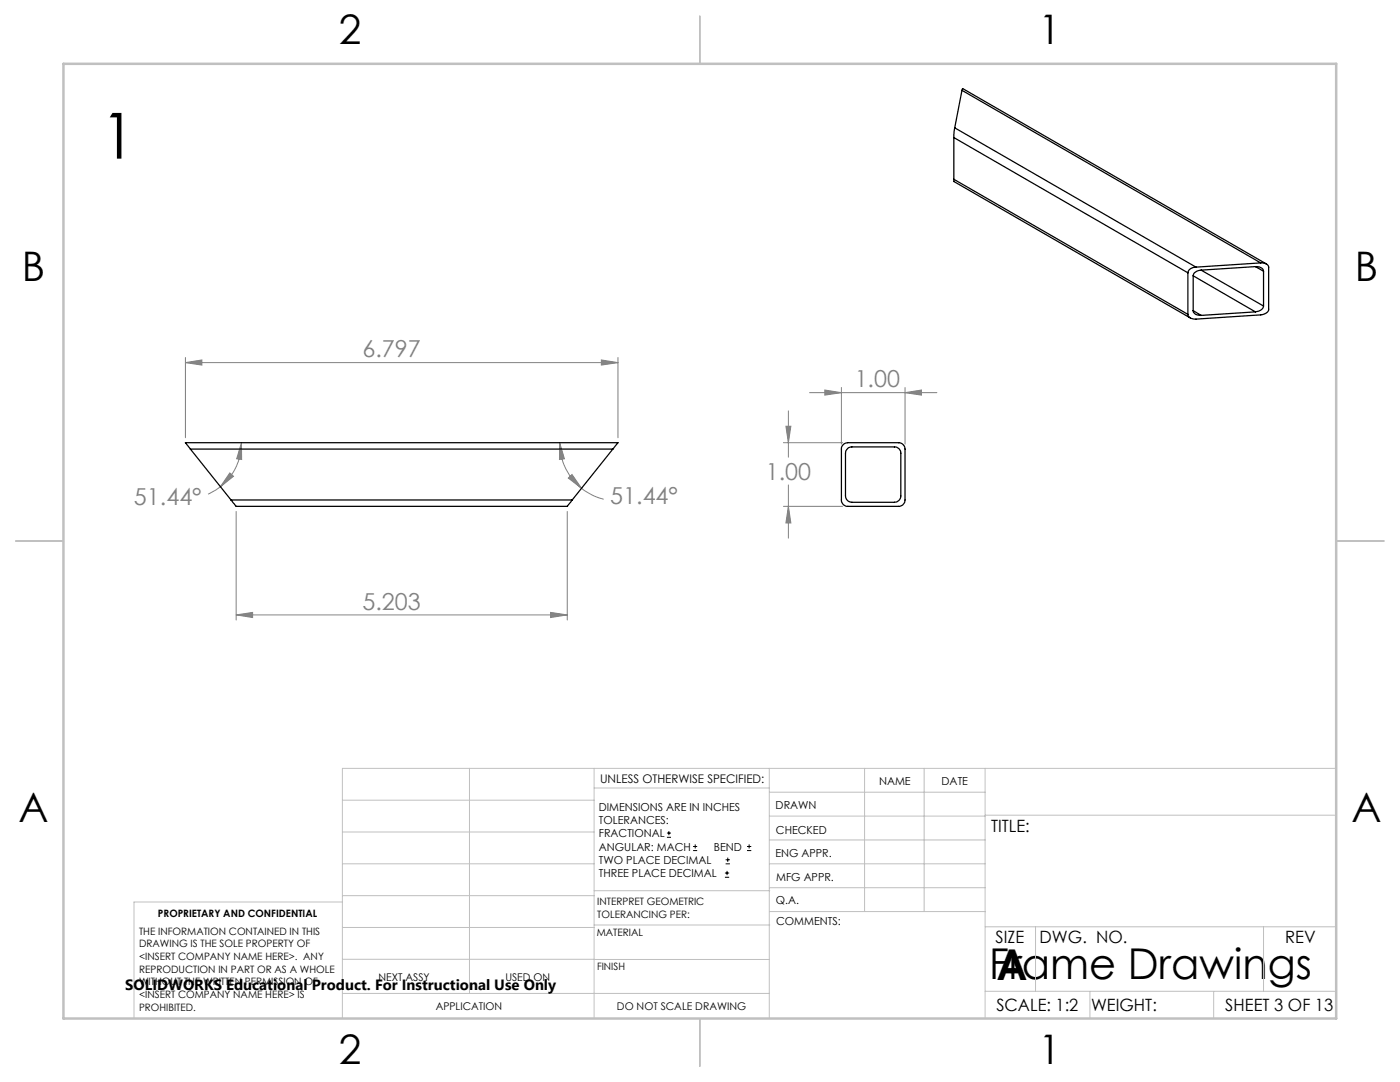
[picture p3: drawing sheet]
<svg xmlns="http://www.w3.org/2000/svg" width="279mm" height="216mm" viewBox="0 0 279 216" stroke-linecap="round" stroke-linejoin="round" font-family="sans-serif">
<g fill="none" stroke="#000" stroke-width=".2">
<path d="M133.1 167.1h.8M133.1 166.2h.8M133.5 165.8v.9M138.3 169.7h.8M138.3 168.9h.8M138.7 168.5v.8M144.7 175h.8M144.7 174.2h.8M144.8 172.4h.9M144.8 171.6h.9M145.1 173.8v.8M145.2 171.1v.9"/>
<path d="M149.1 169.7h.8M149.1 168.9h.8M149.5 168.5v.8"/>
</g>
<g fill="none" stroke="#808080" stroke-width=".2">
<path d="M37 72.4l3.3-.6v1zM37 71.3v16M37 72.4h86.3M120 71.8l3.3 .6-3.3 .4zM123.3 71.3v16M161.6 78.4h25.4M164.6 77.8l3.3 .6-3.3 .4zM167.9 77.3v11.3M180.6 78.4l3.3-.6v1zM180.6 77.3v11.3M44 97.1l-2.5 1.5M45.9 94.4l.7 .6-2.6 2.1z"/>
<path d="M48.2 88.3v3.4l-1-.2zM48.2 88.3a11.1 11.1 0 0 1-4.2 8.8M111.7 88.3l.9 3.2-.9 .2zM111.7 88.3a11.7 11.7 0 0 0 4.4 9.1M113.4 95.4l.8-.7 1.9 2.7zM116.1 97.4a11.8 11.8 0 0 0 4.4 2.2M156.4 88.3h11.8M156.8 85.1h1l-.5 3.2zM157.3 82v9.2M157.3 96.8v10.6M47.1 102.1v21.6M113.2 102.1v21.6"/>
<path d="M156.4 101h11.8M157.3 101l.5 3.4h-1zM47.1 122.7l3.3-.5v1zM47.1 122.7h66.1M109.9 122.2l3.3 .5-3.3 .5z"/>
</g>
<g fill="none" stroke="#c0c0c0" stroke-width=".2">
<path d="M68.3 159.7h50.3M93.7 153.3v44.9M118.6 153.3v49.9M118.6 157.2h34.9M153.5 153.3v49.9M153.5 158.1h43.1M172.5 153.3v28.6M184.4 153.3v28.6M196.6 153.3v49.9M266.7 153.3h-198.4v49.9M68.3 178.7h50.3M68.3 172.4h50.3"/>
<path d="M68.3 166h50.3M68.3 180h-41.6v23.2M118.6 177.7h35M153.5 167.6h43.1M153.5 162.8h43.1M153.5 172.4h43.1M153.5 177.1h43.1M196.6 162.7h70.1M68.3 198.2h85.2M68.3 191.4l85.2 .1M68.3 185.1h50.3M118.6 184.6h35"/>
<path d="M153.6 181.9h43M196.6 197.8h70.1M196.6 184.9h70.1M206.7 184.9v12.9M217.5 197.8v5.4M242.2 197.8v5.4M252.2 184.9v12.9"/>
</g>
<path d="M139.7 3.2v9.5M3.1 107.9h9.6M266.7 107.9h9.5M139.7 203.2v9.6" fill="none" stroke="#c0c0c0" stroke-width=".25"/>
<path d="M12.7 12.7h254v190.5h-254z" fill="none" stroke="#c0c0c0" stroke-width=".5"/>
<g fill="#808080">
<path d="M120 71.8l3.3 .6-3.3 .4zM37 72.4l3.3-.6v1zM109.9 122.2l3.3 .5-3.3 .5zM47.1 122.7l3.3-.5v1z"/>
<path d="M45.9 94.4l.7 .6-2.6 2.1zM48.2 88.3v3.4l-1-.2zM111.7 88.3l.9 3.2-.9 .2zM113.4 95.4l.8-.7 1.9 2.7zM156.8 85.1h1l-.5 3.2zM157.3 101l.5 3.4h-1z"/>
<path d="M164.6 77.8l3.3 .6-3.3 .4zM180.6 78.4l3.3-.6v1z"/>
</g>
<g fill="none" stroke="#000" stroke-width=".25">
<path d="M192 18l.1-.3 60.6 35M192 18l-1.5 7.5M192 18l59.6 34.5M190.4 35.8v.4l47.1 27.2M190.4 27.4l46.7 27M190.4 27.4v8.4M190.4 35.8l46.7 26.9M190.5 25.5l-.1 1.9M190.5 25.5l48.2 27.8M237.1 54.4v8.3M238.1 55v7M238.1 55l12.4 7.2"/>
<path d="M238.7 53.3a1.5 1.5 0 0 0-1.6 1.1M239.7 53.9a1.54 1.54 0 0 0-1.6 1.1M239.7 53.9l12.5 7.2M250.5 53.2a1.41 1.41 0 0 1 1.7 .9M250.5 53.2l-10.8 .7M250.5 53.2l1.7 .9M251.6 52.5a1.27 1.27 0 0 1 1.6 .9v8.3a1.44 1.44 0 0 1-1.6 1.1l-12.9 .9a1.34 1.34 0 0 1-1.6-1M251.6 52.5l-12.9 .8M252.2 54.1v7M238.1 62a1.28 1.28 0 0 0 1.6 .9M238.1 62l1.6 .9M250.5 62.2l-10.8 .7"/>
<path d="M252.2 61.1a1.6 1.6 0 0 1-1.7 1.1M38 89.6l-1-1.3h86.3l-1 1.3M38 89.6l8.1 10.2M38 89.6h84.3M46.1 99.8l1 1.2h66.1l1-1.2M46.1 99.8h68.1M122.3 89.6l-8.1 10.2M168.3 88.7l.9-.4h10.2a1.32 1.32 0 0 1 1.2 1.3v10.2a1.32 1.32 0 0 1-1.2 1.2h-10.2a1.25 1.25 0 0 1-1.3-1.2v-10.4zM169.2 89.5l.6-.3h8.7a1.21 1.21 0 0 1 1.3 1.3v8.5a1.25 1.25 0 0 1-1.3 1.2h-8.5a1.33 1.33 0 0 1-1.3-1.2v-8.5l.1-.5z"/>
</g>
<text font-size="12.7" x="20.1" y="31.7">1</text>
<g font-size="8.5">
<text x="197.4" y="195.4">Frame Drawings</text>
<text x="198.9" y="195.5">A</text>
</g>
<g font-size="8.1">
<text x="67.6" y="8.9">2</text>
<text x="207.3" y="8.9">1</text>
<text x="4.4" y="56.2">B</text>
<text x="270.4" y="56.2">B</text>
<text x="3.7" y="164.1">A</text>
<text x="269.7" y="164.1">A</text>
<text x="67.6" y="212.4">2</text>
<text x="207.3" y="212.4">1</text>
</g>
<g font-size="4.7" fill="#808080">
<text x="72.3" y="71.3">6.797</text>
<text x="170.6" y="77.3">1.00</text>
<text x="152.8" y="95.8">1.00</text>
<text x="26.7" y="100.7">51.44°</text>
<text x="121.8" y="100.5">51.44°</text>
<text x="72.3" y="121.7">5.203</text>
</g>
<g font-size="3.4">
<text x="197.8" y="166">TITLE:</text>
<text x="198.7" y="188.1">SIZE</text>
<text x="207.5" y="188.1">DWG. NO.</text>
<text x="256.5" y="188.2">REV</text>
<text x="198.8" y="201.7">SCALE: 1:2</text>
<text x="217.7" y="201.8">WEIGHT:</text>
<text x="244.5" y="201.7">SHEET 3 OF 13</text>
</g>
<text font-size="3" x="25" y="197.6">SOLIDWORKS Educational Product. For Instructional Use Only</text>
<text font-size="2.4" x="119.8" y="156.2">UNLESS OTHERWISE SPECIFIED:</text>
<g font-size="2.2">
<text x="119.5" y="161.8">DIMENSIONS ARE IN INCHES</text>
<text x="154.8" y="161.4">DRAWN</text>
<text x="175.4" y="156.6">NAME</text>
<text x="187.9" y="156.7">DATE</text>
<text x="119.5" y="164.4">TOLERANCES:</text>
<text x="119.5" y="167.1">FRACTIONAL</text>
<text x="154.9" y="166.3">CHECKED</text>
<text x="119.5" y="169.7">ANGULAR: MACH</text>
<text x="119.5" y="172.4">TWO PLACE DECIMAL</text>
<text x="142.5" y="169.7">BEND</text>
<text x="154.8" y="171">ENG APPR.</text>
<text x="119.5" y="175">THREE PLACE DECIMAL</text>
<text x="154.9" y="175.7">MFG APPR.</text>
<text x="154.9" y="180.4">Q.A.</text>
<text x="154.9" y="184.6">COMMENTS:</text>
</g>
<g font-size="2.1">
<text x="75.5" y="195.7">NEXT ASSY</text>
<text x="100.9" y="195.7">USED ON</text>
<text x="86.9" y="201.5">APPLICATION</text>
<text x="123.1" y="201.6">DO NOT SCALE DRAWING</text>
</g>
<g font-size="2">
<text x="31.5" y="182.9">PROPRIETARY AND CONFIDENTIAL</text>
<text x="119.2" y="180.6">INTERPRET GEOMETRIC</text>
<text x="119.2" y="183.1">TOLERANCING PER:</text>
<text x="27.8" y="186.5">THE INFORMATION CONTAINED IN THIS</text>
<text x="27.8" y="189">DRAWING IS THE SOLE PROPERTY OF</text>
<text x="27.8" y="191.6">&lt;INSERT COMPANY NAME HERE&gt;. ANY</text>
<text x="119.1" y="186.7">MATERIAL</text>
<text x="27.8" y="194.1">REPRODUCTION IN PART OR AS A WHOLE</text>
<text x="27.8" y="196.6">WITHOUT THE WRITTEN PERMISSION OF</text>
<text x="119.1" y="193.5">FINISH</text>
<text x="27.8" y="199.1">&lt;INSERT COMPANY NAME HERE&gt; IS</text>
<text x="27.8" y="201.7">PROHIBITED.</text>
</g>
</svg>
